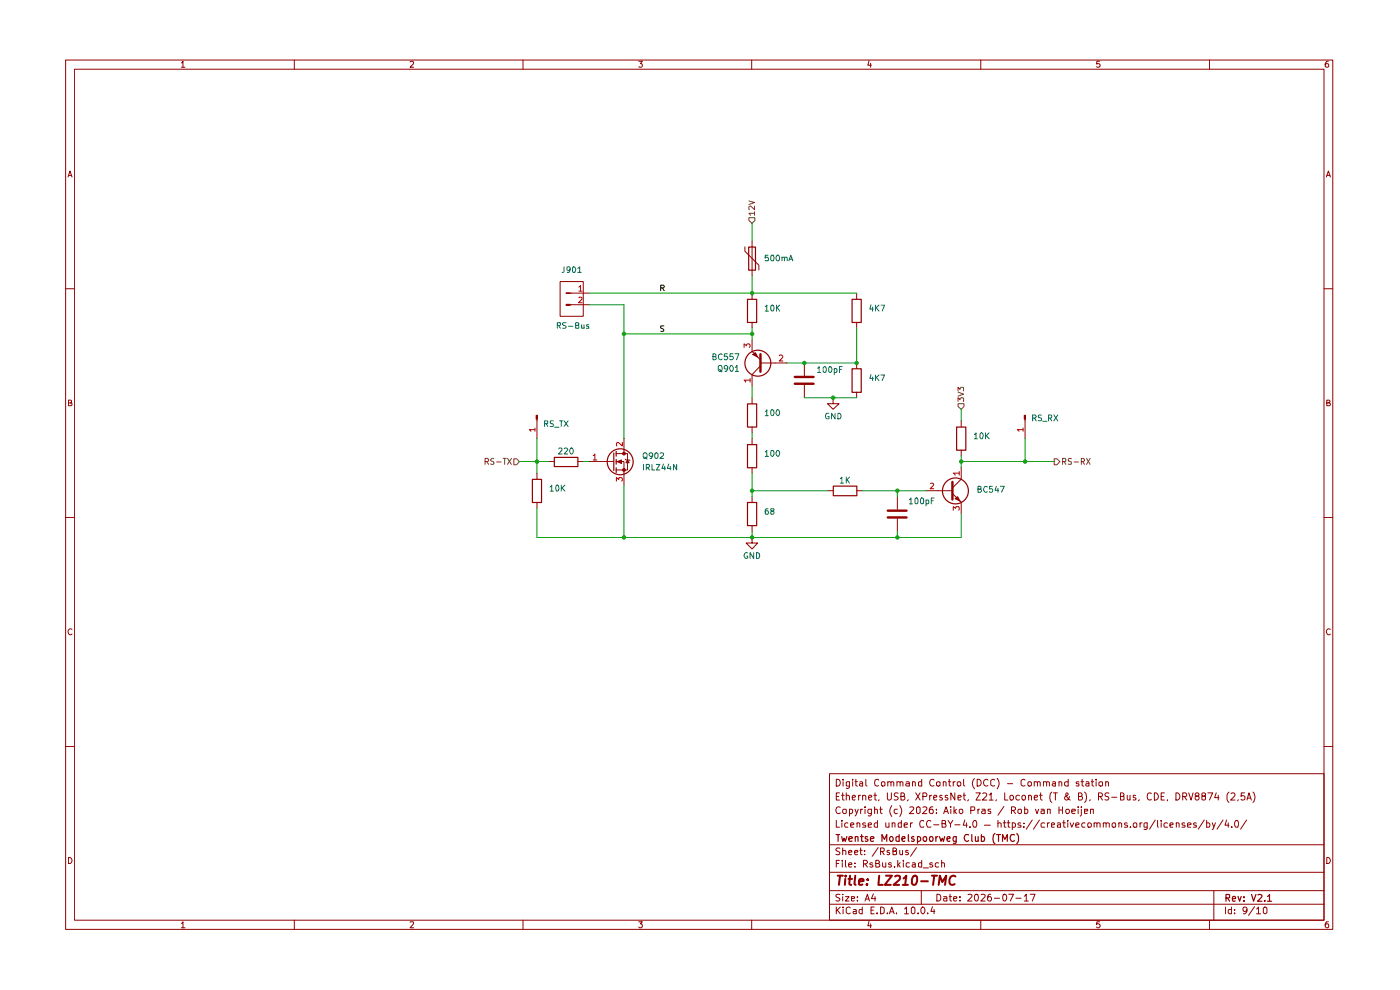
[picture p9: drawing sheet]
(kicad_sch
 (version 20260306)
 (generator "eeschema")
 (generator_version "10.0")
 (paper "A4")
 (title_block
  (title "LZ210-TMC")
  (date "2026-07-17")
  (rev "V2.1")
  (company "Twentse Modelspoorweg Club (TMC)")
  (comment 1 "Licensed under CC-BY-4.0 — https://creativecommons.org/licenses/by/4.0/")
  (comment 2 "Copyright (c) 2026: Aiko Pras / Rob van Hoeijen")
  (comment 3 "Ethernet, USB, XPressNet, Z21, Loconet (T & B), RS-Bus, CDE, DRV8874 (2,5A)")
  (comment 4 "Digital Command Control (DCC) - Command station"))
 (lib_symbols
  (symbol "AP_Library:Conn_01x02_Green_3.81_mc"
   (pin_names
    (offset 1.016) (hide yes)) (exclude_from_sim no) (in_bom yes) (on_board yes)
   (in_pos_files yes)
   (duplicate_pin_numbers_are_jumpers no)
   (property "Reference" "J" (at -4.064 3.556 0) (show_name no) (do_not_autoplace no) (effects (font (size 1.27 1.27))))
   (property "Value" "Conn_01x03_Pin" (at -3.048 -7.366 0) (show_name no) (do_not_autoplace no) (effects (font (size 1.27 1.27))))
   (property "Footprint" "Connector_Phoenix_MC:PhoenixContact_MC_1,5_2-G-3.81_1x02_P3.81mm_Horizontal" (at -4.064 -9.652 0) (show_name no) (do_not_autoplace no) (hide yes) (effects (font (size 1.27 1.27))))
   (property "Datasheet" "" (at -5.08 -2.54 0) (show_name no) (do_not_autoplace no) (hide yes) (effects (font (size 1.27 1.27))))
   (property "Description" "Phoenix, 3.81, Green, Pins: 2" (at -4.572 7.112 0) (show_name no) (do_not_autoplace no) (hide yes) (effects (font (size 1.27 1.27))))
   (symbol "Conn_01x02_Green_3.81_mc_1_1"
    (rectangle (start -6.35 2.54) (end -1.27 -5.08) (stroke (width 0) (type default)) (fill (type none)))
    (rectangle (start -4.2164 0.127) (end -5.08 -0.127) (stroke (width 0.1524) (type default)) (fill (type outline)))
    (rectangle (start -4.2164 -2.413) (end -5.08 -2.667) (stroke (width 0.1524) (type default)) (fill (type outline)))
    (polyline (pts (xy -3.81 0) (xy -4.2164 0)) (stroke (width 0.1524) (type default)) (fill (type none)))
    (polyline (pts (xy -3.81 -2.54) (xy -4.2164 -2.54)) (stroke (width 0.1524) (type default)) (fill (type none)))
    (pin passive line (at 0 0 180) (length 3.81) (name "Pin_1" (effects (font (size 1.27 1.27)))) (number "1" (effects (font (size 1.27 1.27)))))
    (pin passive line (at 0 -2.54 180) (length 3.81) (name "Pin_2" (effects (font (size 1.27 1.27)))) (number "2" (effects (font (size 1.27 1.27))))))
   (embedded_fonts no))
  (symbol "Connector:Conn_01x01_Pin"
   (pin_names
    (offset 1.016) (hide yes)) (exclude_from_sim no) (in_bom yes) (on_board yes)
   (in_pos_files yes)
   (duplicate_pin_numbers_are_jumpers no)
   (property "Reference" "J" (at 0 2.54 0) (show_name no) (do_not_autoplace no) (effects (font (size 1.27 1.27))))
   (property "Value" "Conn_01x01_Pin" (at 0 -2.54 0) (show_name no) (do_not_autoplace no) (effects (font (size 1.27 1.27))))
   (property "Footprint" "" (at 0 0 0) (show_name no) (do_not_autoplace no) (hide yes) (effects (font (size 1.27 1.27))))
   (property "Datasheet" "" (at 0 0 0) (show_name no) (do_not_autoplace no) (hide yes) (effects (font (size 1.27 1.27))))
   (property "Description" "Generic connector, single row, 01x01, script generated" (at 0 0 0) (show_name no) (do_not_autoplace no) (hide yes) (effects (font (size 1.27 1.27))))
   (property "ki_locked" "" (at 0 0 0) (show_name no) (do_not_autoplace no) (effects (font (size 1.27 1.27))))
   (symbol "Conn_01x01_Pin_1_1"
    (rectangle (start 0.8636 0.127) (end 0 -0.127) (stroke (width 0.1524) (type default)) (fill (type outline)))
    (polyline (pts (xy 1.27 0) (xy 0.8636 0)) (stroke (width 0.1524) (type default)) (fill (type none)))
    (pin passive line (at 5.08 0 180) (length 3.81) (name "Pin_1" (effects (font (size 1.27 1.27)))) (number "1" (effects (font (size 1.27 1.27))))))
   (embedded_fonts no))
  (symbol "Device:C"
   (pin_numbers (hide yes))
   (pin_names
    (offset 0.254)) (exclude_from_sim no) (in_bom yes) (on_board yes)
   (in_pos_files yes)
   (duplicate_pin_numbers_are_jumpers no)
   (property "Reference" "C" (at 0.635 2.54 0) (show_name no) (do_not_autoplace no) (effects (font (size 1.27 1.27)) (justify left)))
   (property "Value" "C" (at 0.635 -2.54 0) (show_name no) (do_not_autoplace no) (effects (font (size 1.27 1.27)) (justify left)))
   (property "Footprint" "" (at 0.9652 -3.81 0) (show_name no) (do_not_autoplace no) (hide yes) (effects (font (size 1.27 1.27))))
   (property "Datasheet" "" (at 0 0 0) (show_name no) (do_not_autoplace no) (hide yes) (effects (font (size 1.27 1.27))))
   (property "Description" "Unpolarized capacitor" (at 0 0 0) (show_name no) (do_not_autoplace no) (hide yes) (effects (font (size 1.27 1.27))))
   (symbol "C_0_1"
    (polyline (pts (xy -2.032 0.762) (xy 2.032 0.762)) (stroke (width 0.508) (type default)) (fill (type none)))
    (polyline (pts (xy -2.032 -0.762) (xy 2.032 -0.762)) (stroke (width 0.508) (type default)) (fill (type none))))
   (symbol "C_1_1"
    (pin passive line (at 0 3.81 270) (length 2.794) (name "" (effects (font (size 1.27 1.27)))) (number "1" (effects (font (size 1.27 1.27)))))
    (pin passive line (at 0 -3.81 90) (length 2.794) (name "" (effects (font (size 1.27 1.27)))) (number "2" (effects (font (size 1.27 1.27))))))
   (embedded_fonts no))
  (symbol "Device:Polyfuse"
   (pin_numbers (hide yes))
   (pin_names
    (offset 0)) (exclude_from_sim no) (in_bom yes) (on_board yes)
   (in_pos_files yes)
   (duplicate_pin_numbers_are_jumpers no)
   (property "Reference" "F" (at -2.54 0 90) (show_name no) (do_not_autoplace no) (effects (font (size 1.27 1.27))))
   (property "Value" "Polyfuse" (at 2.54 0 90) (show_name no) (do_not_autoplace no) (effects (font (size 1.27 1.27))))
   (property "Footprint" "" (at 1.27 -5.08 0) (show_name no) (do_not_autoplace no) (hide yes) (effects (font (size 1.27 1.27)) (justify left)))
   (property "Datasheet" "" (at 0 0 0) (show_name no) (do_not_autoplace no) (hide yes) (effects (font (size 1.27 1.27))))
   (property "Description" "Resettable fuse, polymeric positive temperature coefficient" (at 0 0 0) (show_name no) (do_not_autoplace no) (hide yes) (effects (font (size 1.27 1.27))))
   (symbol "Polyfuse_0_1"
    (polyline (pts (xy -1.524 2.54) (xy -1.524 1.524) (xy 1.524 -1.524) (xy 1.524 -2.54)) (stroke (width 0) (type default)) (fill (type none)))
    (rectangle (start -0.762 2.54) (end 0.762 -2.54) (stroke (width 0.254) (type default)) (fill (type none)))
    (polyline (pts (xy 0 2.54) (xy 0 -2.54)) (stroke (width 0) (type default)) (fill (type none))))
   (symbol "Polyfuse_1_1"
    (pin passive line (at 0 3.81 270) (length 1.27) (name "" (effects (font (size 1.27 1.27)))) (number "1" (effects (font (size 1.27 1.27)))))
    (pin passive line (at 0 -3.81 90) (length 1.27) (name "" (effects (font (size 1.27 1.27)))) (number "2" (effects (font (size 1.27 1.27))))))
   (embedded_fonts no))
  (symbol "Device:R"
   (pin_numbers (hide yes))
   (pin_names
    (offset 0)) (exclude_from_sim no) (in_bom yes) (on_board yes)
   (in_pos_files yes)
   (duplicate_pin_numbers_are_jumpers no)
   (property "Reference" "R" (at 2.032 0 90) (show_name no) (do_not_autoplace no) (effects (font (size 1.27 1.27))))
   (property "Value" "R" (at 0 0 90) (show_name no) (do_not_autoplace no) (effects (font (size 1.27 1.27))))
   (property "Footprint" "" (at -1.778 0 90) (show_name no) (do_not_autoplace no) (hide yes) (effects (font (size 1.27 1.27))))
   (property "Datasheet" "" (at 0 0 0) (show_name no) (do_not_autoplace no) (hide yes) (effects (font (size 1.27 1.27))))
   (property "Description" "Resistor" (at 0 0 0) (show_name no) (do_not_autoplace no) (hide yes) (effects (font (size 1.27 1.27))))
   (symbol "R_0_1"
    (rectangle (start -1.016 -2.54) (end 1.016 2.54) (stroke (width 0.254) (type default)) (fill (type none))))
   (symbol "R_1_1"
    (pin passive line (at 0 3.81 270) (length 1.27) (name "" (effects (font (size 1.27 1.27)))) (number "1" (effects (font (size 1.27 1.27)))))
    (pin passive line (at 0 -3.81 90) (length 1.27) (name "" (effects (font (size 1.27 1.27)))) (number "2" (effects (font (size 1.27 1.27))))))
   (embedded_fonts no))
  (symbol "Transistor_BJT:BC547"
   (pin_names
    (offset 0) (hide yes)) (exclude_from_sim no) (in_bom yes) (on_board yes)
   (in_pos_files yes)
   (duplicate_pin_numbers_are_jumpers no)
   (property "Reference" "Q" (at 5.08 1.905 0) (show_name no) (do_not_autoplace no) (effects (font (size 1.27 1.27)) (justify left)))
   (property "Value" "BC547" (at 5.08 0 0) (show_name no) (do_not_autoplace no) (effects (font (size 1.27 1.27)) (justify left)))
   (property "Footprint" "AP_Library:TO-92_BC5xx_HandSolder" (at 5.08 -1.905 0) (show_name no) (do_not_autoplace no) (hide yes) (effects (font (size 1.27 1.27)
    (italic yes)) (justify left)))
   (property "Datasheet" "https://www.onsemi.com/pub/Collateral/BC550-D.pdf" (at 0 0 0) (show_name no) (do_not_autoplace no) (hide yes) (effects (font (size 1.27 1.27)) (justify left)))
   (property "Description" "0.1A Ic, 45V Vce, Small Signal NPN Transistor, TO-92" (at 0 0 0) (show_name no) (do_not_autoplace no) (hide yes) (effects (font (size 1.27 1.27))))
   (property "Sim.Device" "NPN" (at 0 0 0) (show_name no) (do_not_autoplace no) (hide yes) (effects (font (size 1.27 1.27))))
   (property "Sim.Pins" "1=C 2=B 3=E" (at 0 0 0) (show_name no) (do_not_autoplace no) (hide yes) (effects (font (size 1.27 1.27))))
   (symbol "BC547_0_1"
    (polyline (pts (xy -2.54 0) (xy 0.635 0)) (stroke (width 0) (type default)) (fill (type none)))
    (polyline (pts (xy 0.635 1.905) (xy 0.635 -1.905)) (stroke (width 0.508) (type default)) (fill (type none)))
    (circle (center 1.27 0) (radius 2.8194) (stroke (width 0.254) (type default)) (fill (type none))))
   (symbol "BC547_1_1"
    (polyline (pts (xy 0.635 0.635) (xy 2.54 2.54)) (stroke (width 0) (type default)) (fill (type none)))
    (polyline (pts (xy 0.635 -0.635) (xy 2.54 -2.54)) (stroke (width 0) (type default)) (fill (type none)))
    (polyline (pts (xy 1.27 -1.778) (xy 1.778 -1.27) (xy 2.286 -2.286) (xy 1.27 -1.778)) (stroke (width 0) (type default)) (fill (type outline)))
    (pin passive line (at 2.54 5.08 270) (length 2.54) (name "C" (effects (font (size 1.27 1.27)))) (number "1" (effects (font (size 1.27 1.27)))))
    (pin input line (at -5.08 0 0) (length 2.54) (name "B" (effects (font (size 1.27 1.27)))) (number "2" (effects (font (size 1.27 1.27)))))
    (pin passive line (at 2.54 -5.08 90) (length 2.54) (name "E" (effects (font (size 1.27 1.27)))) (number "3" (effects (font (size 1.27 1.27))))))
   (embedded_fonts no))
  (symbol "Transistor_BJT:BC557"
   (pin_names
    (offset 0) (hide yes)) (exclude_from_sim no) (in_bom yes) (on_board yes)
   (in_pos_files yes)
   (duplicate_pin_numbers_are_jumpers no)
   (property "Reference" "Q" (at 5.08 1.905 0) (show_name no) (do_not_autoplace no) (effects (font (size 1.27 1.27)) (justify left)))
   (property "Value" "BC557" (at 5.08 0 0) (show_name no) (do_not_autoplace no) (effects (font (size 1.27 1.27)) (justify left)))
   (property "Footprint" "AP_Library:TO-92_BC5xx_HandSolder" (at 5.08 -1.905 0) (show_name no) (do_not_autoplace no) (hide yes) (effects (font (size 1.27 1.27)
    (italic yes)) (justify left)))
   (property "Datasheet" "https://www.onsemi.com/pub/Collateral/BC556BTA-D.pdf" (at 0 0 0) (show_name no) (do_not_autoplace no) (hide yes) (effects (font (size 1.27 1.27)) (justify left)))
   (property "Description" "0.1A Ic, 45V Vce, PNP Small Signal Transistor, TO-92" (at 0 0 0) (show_name no) (do_not_autoplace no) (hide yes) (effects (font (size 1.27 1.27))))
   (property "Sim.Device" "PNP" (at 0 0 0) (show_name no) (do_not_autoplace no) (hide yes) (effects (font (size 1.27 1.27))))
   (property "Sim.Pins" "1=C 2=B 3=E" (at 0 0 0) (show_name no) (do_not_autoplace no) (hide yes) (effects (font (size 1.27 1.27))))
   (symbol "BC557_0_1"
    (polyline (pts (xy -2.54 0) (xy 0.635 0)) (stroke (width 0) (type default)) (fill (type none)))
    (polyline (pts (xy 0.635 1.905) (xy 0.635 -1.905)) (stroke (width 0.508) (type default)) (fill (type none)))
    (polyline (pts (xy 0.635 0.635) (xy 2.54 2.54)) (stroke (width 0) (type default)) (fill (type none)))
    (polyline (pts (xy 0.635 -0.635) (xy 2.54 -2.54)) (stroke (width 0) (type default)) (fill (type none)))
    (circle (center 1.27 0) (radius 2.8194) (stroke (width 0.254) (type default)) (fill (type none)))
    (polyline (pts (xy 2.286 -1.778) (xy 1.778 -2.286) (xy 1.27 -1.27) (xy 2.286 -1.778)) (stroke (width 0) (type default)) (fill (type outline))))
   (symbol "BC557_1_1"
    (pin passive line (at 2.54 5.08 270) (length 2.54) (name "C" (effects (font (size 1.27 1.27)))) (number "1" (effects (font (size 1.27 1.27)))))
    (pin input line (at -5.08 0 0) (length 2.54) (name "B" (effects (font (size 1.27 1.27)))) (number "2" (effects (font (size 1.27 1.27)))))
    (pin passive line (at 2.54 -5.08 90) (length 2.54) (name "E" (effects (font (size 1.27 1.27)))) (number "3" (effects (font (size 1.27 1.27))))))
   (embedded_fonts no))
  (symbol "Transistor_FET:IRLZ44N"
   (pin_names (hide yes)) (exclude_from_sim no) (in_bom yes) (on_board yes)
   (in_pos_files yes)
   (duplicate_pin_numbers_are_jumpers no)
   (property "Reference" "Q" (at 5.08 1.905 0) (show_name no) (do_not_autoplace no) (effects (font (size 1.27 1.27)) (justify left)))
   (property "Value" "IRLZ44N" (at 5.08 0 0) (show_name no) (do_not_autoplace no) (effects (font (size 1.27 1.27)) (justify left)))
   (property "Footprint" "Package_TO_SOT_THT:TO-220-3_Vertical" (at 5.08 -1.905 0) (show_name no) (do_not_autoplace no) (hide yes) (effects (font (size 1.27 1.27)
    (italic yes)) (justify left)))
   (property "Datasheet" "http://www.irf.com/product-info/datasheets/data/irlz44n.pdf" (at 5.08 -3.81 0) (show_name no) (do_not_autoplace no) (hide yes) (effects (font (size 1.27 1.27)) (justify left)))
   (property "Description" "47A Id, 55V Vds, 22mOhm Rds Single N-Channel HEXFET Power MOSFET, TO-220AB" (at 0 0 0) (show_name no) (do_not_autoplace no) (hide yes) (effects (font (size 1.27 1.27))))
   (symbol "IRLZ44N_0_1"
    (polyline (pts (xy 0.254 1.905) (xy 0.254 -1.905)) (stroke (width 0.254) (type default)) (fill (type none)))
    (polyline (pts (xy 0.254 0) (xy -2.54 0)) (stroke (width 0) (type default)) (fill (type none)))
    (polyline (pts (xy 0.762 2.286) (xy 0.762 1.27)) (stroke (width 0.254) (type default)) (fill (type none)))
    (polyline (pts (xy 0.762 0.508) (xy 0.762 -0.508)) (stroke (width 0.254) (type default)) (fill (type none)))
    (polyline (pts (xy 0.762 -1.27) (xy 0.762 -2.286)) (stroke (width 0.254) (type default)) (fill (type none)))
    (polyline (pts (xy 0.762 -1.778) (xy 3.302 -1.778) (xy 3.302 1.778) (xy 0.762 1.778)) (stroke (width 0) (type default)) (fill (type none)))
    (polyline (pts (xy 1.016 0) (xy 2.032 0.381) (xy 2.032 -0.381) (xy 1.016 0)) (stroke (width 0) (type default)) (fill (type outline)))
    (circle (center 1.651 0) (radius 2.794) (stroke (width 0.254) (type default)) (fill (type none)))
    (polyline (pts (xy 2.54 2.54) (xy 2.54 1.778)) (stroke (width 0) (type default)) (fill (type none)))
    (circle (center 2.54 1.778) (radius 0.254) (stroke (width 0) (type default)) (fill (type outline)))
    (circle (center 2.54 -1.778) (radius 0.254) (stroke (width 0) (type default)) (fill (type outline)))
    (polyline (pts (xy 2.54 -2.54) (xy 2.54 0) (xy 0.762 0)) (stroke (width 0) (type default)) (fill (type none)))
    (polyline (pts (xy 2.794 0.508) (xy 2.921 0.381) (xy 3.683 0.381) (xy 3.81 0.254)) (stroke (width 0) (type default)) (fill (type none)))
    (polyline (pts (xy 3.302 0.381) (xy 2.921 -0.254) (xy 3.683 -0.254) (xy 3.302 0.381)) (stroke (width 0) (type default)) (fill (type none))))
   (symbol "IRLZ44N_1_1"
    (pin input line (at -5.08 0 0) (length 2.54) (name "G" (effects (font (size 1.27 1.27)))) (number "1" (effects (font (size 1.27 1.27)))))
    (pin passive line (at 2.54 5.08 270) (length 2.54) (name "D" (effects (font (size 1.27 1.27)))) (number "2" (effects (font (size 1.27 1.27)))))
    (pin passive line (at 2.54 -5.08 90) (length 2.54) (name "S" (effects (font (size 1.27 1.27)))) (number "3" (effects (font (size 1.27 1.27))))))
   (embedded_fonts no))
  (symbol "power:GND"
   (power global)
   (pin_numbers (hide yes))
   (pin_names
    (offset 0) (hide yes)) (exclude_from_sim no) (in_bom yes) (on_board yes)
   (in_pos_files yes)
   (duplicate_pin_numbers_are_jumpers no)
   (property "Reference" "#PWR" (at 0 -6.35 0) (show_name no) (do_not_autoplace no) (hide yes) (effects (font (size 1.27 1.27))))
   (property "Value" "GND" (at 0 -3.81 0) (show_name no) (do_not_autoplace no) (effects (font (size 1.27 1.27))))
   (property "Footprint" "" (at 0 0 0) (show_name no) (do_not_autoplace no) (hide yes) (effects (font (size 1.27 1.27))))
   (property "Datasheet" "" (at 0 0 0) (show_name no) (do_not_autoplace no) (hide yes) (effects (font (size 1.27 1.27))))
   (property "Description" "Power symbol creates a global label with name \"GND\" , ground" (at 0 0 0) (show_name no) (do_not_autoplace no) (hide yes) (effects (font (size 1.27 1.27))))
   (symbol "GND_0_1"
    (polyline (pts (xy 0 0) (xy 0 -1.27) (xy 1.27 -1.27) (xy 0 -2.54) (xy -1.27 -1.27) (xy 0 -1.27)) (stroke (width 0) (type default)) (fill (type none))))
   (symbol "GND_1_1"
    (pin power_in line (at 0 0 270) (length 0) (name "" (effects (font (size 1.27 1.27)))) (number "1" (effects (font (size 1.27 1.27))))))
   (embedded_fonts no)))
 (junction
  (at 160.02 104.14)
  (diameter 0)
  (color 0 0 0 0))
 (junction
  (at 219.71 97.79)
  (diameter 0)
  (color 0 0 0 0))
 (junction
  (at 182.88 76.2)
  (diameter 0)
  (color 0 0 0 0))
 (junction
  (at 171.45 76.2)
  (diameter 0)
  (color 0 0 0 0))
 (junction
  (at 160.02 69.85)
  (diameter 0)
  (color 0 0 0 0))
 (junction
  (at 177.8 83.82)
  (diameter 0)
  (color 0 0 0 0))
 (junction
  (at 191.77 104.14)
  (diameter 0)
  (color 0 0 0 0))
 (junction
  (at 191.77 114.3)
  (diameter 0)
  (color 0 0 0 0))
 (junction
  (at 113.03 97.79)
  (diameter 0)
  (color 0 0 0 0))
 (junction
  (at 205.74 97.79)
  (diameter 0)
  (color 0 0 0 0))
 (junction
  (at 160.02 60.96)
  (diameter 0)
  (color 0 0 0 0))
 (junction
  (at 160.02 114.3)
  (diameter 0)
  (color 0 0 0 0))
 (junction
  (at 132.08 114.3)
  (diameter 0)
  (color 0 0 0 0))
 (junction
  (at 132.08 69.85)
  (diameter 0)
  (color 0 0 0 0))
 (wire
  (pts (xy 113.03 114.3) (xy 132.08 114.3))
  (stroke (width 0) (type default)))
 (wire
  (pts (xy 205.74 96.52) (xy 205.74 97.79))
  (stroke (width 0) (type default)))
 (wire
  (pts (xy 160.02 60.96) (xy 182.88 60.96))
  (stroke (width 0) (type default)))
 (wire
  (pts (xy 205.74 97.79) (xy 219.71 97.79))
  (stroke (width 0) (type default)))
 (wire
  (pts (xy 132.08 102.87) (xy 132.08 114.3))
  (stroke (width 0) (type default)))
 (wire
  (pts (xy 124.46 63.5) (xy 132.08 63.5))
  (stroke (width 0) (type default)))
 (wire
  (pts (xy 132.08 92.71) (xy 132.08 69.85))
  (stroke (width 0) (type default)))
 (wire
  (pts (xy 160.02 91.44) (xy 160.02 92.71))
  (stroke (width 0) (type default)))
 (wire
  (pts (xy 177.8 83.82) (xy 182.88 83.82))
  (stroke (width 0) (type default)))
 (wire
  (pts (xy 160.02 104.14) (xy 176.53 104.14))
  (stroke (width 0) (type default)))
 (wire
  (pts (xy 160.02 69.85) (xy 160.02 71.12))
  (stroke (width 0) (type default)))
 (wire
  (pts (xy 124.46 60.96) (xy 160.02 60.96))
  (stroke (width 0) (type default)))
 (wire
  (pts (xy 191.77 104.14) (xy 198.12 104.14))
  (stroke (width 0) (type default)))
 (wire
  (pts (xy 167.64 76.2) (xy 171.45 76.2))
  (stroke (width 0) (type default)))
 (wire
  (pts (xy 109.22 97.79) (xy 113.03 97.79))
  (stroke (width 0) (type default)))
 (wire
  (pts (xy 160.02 114.3) (xy 191.77 114.3))
  (stroke (width 0) (type default)))
 (wire
  (pts (xy 113.03 107.95) (xy 113.03 114.3))
  (stroke (width 0) (type default)))
 (wire
  (pts (xy 115.57 97.79) (xy 113.03 97.79))
  (stroke (width 0) (type default)))
 (wire
  (pts (xy 171.45 76.2) (xy 182.88 76.2))
  (stroke (width 0) (type default)))
 (wire
  (pts (xy 191.77 114.3) (xy 191.77 113.03))
  (stroke (width 0) (type default)))
 (wire
  (pts (xy 160.02 114.3) (xy 132.08 114.3))
  (stroke (width 0) (type default)))
 (wire
  (pts (xy 160.02 113.03) (xy 160.02 114.3))
  (stroke (width 0) (type default)))
 (wire
  (pts (xy 160.02 105.41) (xy 160.02 104.14))
  (stroke (width 0) (type default)))
 (wire
  (pts (xy 113.03 97.79) (xy 113.03 100.33))
  (stroke (width 0) (type default)))
 (wire
  (pts (xy 113.03 92.71) (xy 113.03 97.79))
  (stroke (width 0) (type default)))
 (wire
  (pts (xy 132.08 69.85) (xy 160.02 69.85))
  (stroke (width 0) (type default)))
 (wire
  (pts (xy 191.77 104.14) (xy 191.77 105.41))
  (stroke (width 0) (type default)))
 (wire
  (pts (xy 182.88 68.58) (xy 182.88 76.2))
  (stroke (width 0) (type default)))
 (wire
  (pts (xy 219.71 97.79) (xy 226.06 97.79))
  (stroke (width 0) (type default)))
 (wire
  (pts (xy 205.74 86.36) (xy 205.74 88.9))
  (stroke (width 0) (type default)))
 (wire
  (pts (xy 205.74 97.79) (xy 205.74 99.06))
  (stroke (width 0) (type default)))
 (wire
  (pts (xy 160.02 68.58) (xy 160.02 69.85))
  (stroke (width 0) (type default)))
 (wire
  (pts (xy 123.19 97.79) (xy 124.46 97.79))
  (stroke (width 0) (type default)))
 (wire
  (pts (xy 191.77 114.3) (xy 205.74 114.3))
  (stroke (width 0) (type default)))
 (wire
  (pts (xy 171.45 83.82) (xy 177.8 83.82))
  (stroke (width 0) (type default)))
 (wire
  (pts (xy 160.02 45.72) (xy 160.02 49.53))
  (stroke (width 0) (type default)))
 (wire
  (pts (xy 205.74 109.22) (xy 205.74 114.3))
  (stroke (width 0) (type default)))
 (wire
  (pts (xy 160.02 57.15) (xy 160.02 60.96))
  (stroke (width 0) (type default)))
 (wire
  (pts (xy 160.02 100.33) (xy 160.02 104.14))
  (stroke (width 0) (type default)))
 (wire
  (pts (xy 184.15 104.14) (xy 191.77 104.14))
  (stroke (width 0) (type default)))
 (wire
  (pts (xy 132.08 69.85) (xy 132.08 63.5))
  (stroke (width 0) (type default)))
 (wire
  (pts (xy 160.02 81.28) (xy 160.02 83.82))
  (stroke (width 0) (type default)))
 (wire
  (pts (xy 219.71 92.71) (xy 219.71 97.79))
  (stroke (width 0) (type default)))
 (label "S"
  (at 139.7 69.85 0)
  (effects (font (size 1.27 1.27)) (justify left bottom)))
 (label "R"
  (at 139.7 60.96 0)
  (effects (font (size 1.27 1.27)) (justify left bottom)))
 (hierarchical_label "RS-TX"
  (shape input)
  (at 109.22 97.79 180)
  (effects (font (size 1.27 1.27)) (justify right)))
 (hierarchical_label "3V3"
  (shape input)
  (at 205.74 86.36 90)
  (effects (font (size 1.27 1.27)) (justify left)))
 (hierarchical_label "12V"
  (shape input)
  (at 160.02 45.72 90)
  (effects (font (size 1.27 1.27)) (justify left)))
 (hierarchical_label "RS-RX"
  (shape output)
  (at 226.06 97.79 0)
  (effects (font (size 1.27 1.27)) (justify left)))
 (symbol
  (lib_id "Device:R")
  (at 182.88 64.77 0)
  (unit 1)
  (body_style 1)
  (exclude_from_sim no)
  (in_bom yes)
  (on_board yes)
  (in_pos_files yes)
  (dnp no)
  (property "Reference" "R902" (at 185.42 63.4999 0) (hide yes) (show_name no) (do_not_autoplace no) (effects (font (size 1.27 1.27)) (justify left)))
  (property "Value" "4K7" (at 185.42 64.262 0) (show_name no) (do_not_autoplace no) (effects (font (size 1.27 1.27)) (justify left)))
  (property "Footprint" "AP_Library:R-0207-10" (at 181.102 64.77 90) (hide yes) (show_name no) (do_not_autoplace no) (effects (font (size 1.27 1.27))))
  (property "Datasheet" "" (at 182.88 64.77 0) (hide yes) (show_name no) (do_not_autoplace no) (effects (font (size 1.27 1.27))))
  (property "Description" "Resistor" (at 182.88 64.77 0) (hide yes) (show_name no) (do_not_autoplace no) (effects (font (size 1.27 1.27))))
  (pin "2")
  (pin "1"))
 (symbol
  (lib_id "Device:C")
  (at 191.77 109.22 0)
  (unit 1)
  (body_style 1)
  (exclude_from_sim no)
  (in_bom yes)
  (on_board yes)
  (in_pos_files yes)
  (dnp no)
  (property "Reference" "C902" (at 194.818 106.934 0) (hide yes) (show_name no) (do_not_autoplace no) (effects (font (size 1.27 1.27)) (justify left)))
  (property "Value" "100pF" (at 194.056 106.426 0) (show_name no) (do_not_autoplace no) (effects (font (size 1.27 1.27)) (justify left)))
  (property "Footprint" "Capacitor_THT:C_Disc_D8.0mm_W2.5mm_P5.00mm" (at 192.7352 113.03 0) (hide yes) (show_name no) (do_not_autoplace no) (effects (font (size 1.27 1.27))))
  (property "Datasheet" "" (at 191.77 109.22 0) (hide yes) (show_name no) (do_not_autoplace no) (effects (font (size 1.27 1.27))))
  (property "Description" "Unpolarized capacitor" (at 191.77 109.22 0) (hide yes) (show_name no) (do_not_autoplace no) (effects (font (size 1.27 1.27))))
  (pin "2")
  (pin "1"))
 (symbol
  (lib_id "Transistor_BJT:BC547")
  (at 203.2 104.14 0)
  (unit 1)
  (body_style 1)
  (exclude_from_sim no)
  (in_bom yes)
  (on_board yes)
  (in_pos_files yes)
  (dnp no)
  (property "Reference" "Q903" (at 208.28 102.8699 0) (hide yes) (show_name no) (do_not_autoplace no) (effects (font (size 1.27 1.27)) (justify left)))
  (property "Value" "BC547" (at 209.042 103.886 0) (show_name no) (do_not_autoplace no) (effects (font (size 1.27 1.27)) (justify left)))
  (property "Footprint" "AP_Library:TO-92_BC5xx_HandSolder" (at 208.28 106.045 0) (hide yes) (show_name no) (do_not_autoplace no) (effects (font (size 1.27 1.27)
    (italic yes)) (justify left)))
  (property "Datasheet" "https://www.onsemi.com/pub/Collateral/BC550-D.pdf" (at 203.2 104.14 0) (hide yes) (show_name no) (do_not_autoplace no) (effects (font (size 1.27 1.27)) (justify left)))
  (property "Description" "0.1A Ic, 45V Vce, Small Signal NPN Transistor, TO-92" (at 203.2 104.14 0) (hide yes) (show_name no) (do_not_autoplace no) (effects (font (size 1.27 1.27))))
  (property "Sim.Device" "NPN" (at 203.2 104.14 0) (hide yes) (show_name no) (do_not_autoplace no) (effects (font (size 1.27 1.27))))
  (property "Sim.Pins" "1=C 2=B 3=E" (at 203.2 104.14 0) (hide yes) (show_name no) (do_not_autoplace no) (effects (font (size 1.27 1.27))))
  (pin "1")
  (pin "3")
  (pin "2"))
 (symbol
  (lib_id "Device:R")
  (at 160.02 96.52 0)
  (unit 1)
  (body_style 1)
  (exclude_from_sim no)
  (in_bom yes)
  (on_board yes)
  (in_pos_files yes)
  (dnp no)
  (property "Reference" "R906" (at 162.56 95.2499 0) (hide yes) (show_name no) (do_not_autoplace no) (effects (font (size 1.27 1.27)) (justify left)))
  (property "Value" "100" (at 162.56 96.012 0) (show_name no) (do_not_autoplace no) (effects (font (size 1.27 1.27)) (justify left)))
  (property "Footprint" "AP_Library:R-0207-10" (at 158.242 96.52 90) (hide yes) (show_name no) (do_not_autoplace no) (effects (font (size 1.27 1.27))))
  (property "Datasheet" "" (at 160.02 96.52 0) (hide yes) (show_name no) (do_not_autoplace no) (effects (font (size 1.27 1.27))))
  (property "Description" "Resistor" (at 160.02 96.52 0) (hide yes) (show_name no) (do_not_autoplace no) (effects (font (size 1.27 1.27))))
  (pin "2")
  (pin "1"))
 (symbol
  (lib_id "Device:R")
  (at 113.03 104.14 0)
  (unit 1)
  (body_style 1)
  (exclude_from_sim no)
  (in_bom yes)
  (on_board yes)
  (in_pos_files yes)
  (dnp no)
  (property "Reference" "R908" (at 115.57 102.8699 0) (hide yes) (show_name no) (do_not_autoplace no) (effects (font (size 1.27 1.27)) (justify left)))
  (property "Value" "10K" (at 115.57 103.632 0) (show_name no) (do_not_autoplace no) (effects (font (size 1.27 1.27)) (justify left)))
  (property "Footprint" "AP_Library:R-0207-10" (at 111.252 104.14 90) (hide yes) (show_name no) (do_not_autoplace no) (effects (font (size 1.27 1.27))))
  (property "Datasheet" "" (at 113.03 104.14 0) (hide yes) (show_name no) (do_not_autoplace no) (effects (font (size 1.27 1.27))))
  (property "Description" "Resistor" (at 113.03 104.14 0) (hide yes) (show_name no) (do_not_autoplace no) (effects (font (size 1.27 1.27))))
  (pin "2")
  (pin "1"))
 (symbol
  (lib_id "Device:R")
  (at 160.02 109.22 0)
  (unit 1)
  (body_style 1)
  (exclude_from_sim no)
  (in_bom yes)
  (on_board yes)
  (in_pos_files yes)
  (dnp no)
  (property "Reference" "R910" (at 162.56 107.9499 0) (hide yes) (show_name no) (do_not_autoplace no) (effects (font (size 1.27 1.27)) (justify left)))
  (property "Value" "68" (at 162.56 108.712 0) (show_name no) (do_not_autoplace no) (effects (font (size 1.27 1.27)) (justify left)))
  (property "Footprint" "AP_Library:R-0207-10" (at 158.242 109.22 90) (hide yes) (show_name no) (do_not_autoplace no) (effects (font (size 1.27 1.27))))
  (property "Datasheet" "" (at 160.02 109.22 0) (hide yes) (show_name no) (do_not_autoplace no) (effects (font (size 1.27 1.27))))
  (property "Description" "Resistor" (at 160.02 109.22 0) (hide yes) (show_name no) (do_not_autoplace no) (effects (font (size 1.27 1.27))))
  (pin "2")
  (pin "1"))
 (symbol
  (lib_id "power:GND")
  (at 177.8 83.82 0)
  (unit 1)
  (body_style 1)
  (exclude_from_sim no)
  (in_bom yes)
  (on_board yes)
  (in_pos_files yes)
  (dnp no)
  (property "Reference" "#PWR0901" (at 177.8 90.17 0) (hide yes) (show_name no) (do_not_autoplace no) (effects (font (size 1.27 1.27))))
  (property "Value" "GND" (at 177.8 87.884 0) (show_name no) (do_not_autoplace no) (effects (font (size 1.27 1.27))))
  (property "Footprint" "" (at 177.8 83.82 0) (hide yes) (show_name no) (do_not_autoplace no) (effects (font (size 1.27 1.27))))
  (property "Datasheet" "" (at 177.8 83.82 0) (hide yes) (show_name no) (do_not_autoplace no) (effects (font (size 1.27 1.27))))
  (property "Description" "Power symbol creates a global label with name \"GND\" , ground" (at 177.8 83.82 0) (hide yes) (show_name no) (do_not_autoplace no) (effects (font (size 1.27 1.27))))
  (pin "1"))
 (symbol
  (lib_id "Device:C")
  (at 171.45 80.01 0)
  (unit 1)
  (body_style 1)
  (exclude_from_sim no)
  (in_bom yes)
  (on_board yes)
  (in_pos_files yes)
  (dnp no)
  (property "Reference" "C901" (at 174.498 77.724 0) (hide yes) (show_name no) (do_not_autoplace no) (effects (font (size 1.27 1.27)) (justify left)))
  (property "Value" "100pF" (at 173.99 77.724 0) (show_name no) (do_not_autoplace no) (effects (font (size 1.27 1.27)) (justify left)))
  (property "Footprint" "Capacitor_THT:C_Disc_D8.0mm_W2.5mm_P5.00mm" (at 172.4152 83.82 0) (hide yes) (show_name no) (do_not_autoplace no) (effects (font (size 1.27 1.27))))
  (property "Datasheet" "" (at 171.45 80.01 0) (hide yes) (show_name no) (do_not_autoplace no) (effects (font (size 1.27 1.27))))
  (property "Description" "Unpolarized capacitor" (at 171.45 80.01 0) (hide yes) (show_name no) (do_not_autoplace no) (effects (font (size 1.27 1.27))))
  (pin "2")
  (pin "1"))
 (symbol
  (lib_id "Device:R")
  (at 180.34 104.14 90)
  (unit 1)
  (body_style 1)
  (exclude_from_sim no)
  (in_bom yes)
  (on_board yes)
  (in_pos_files yes)
  (dnp no)
  (property "Reference" "R909" (at 180.086 101.6 90) (hide yes) (show_name no) (do_not_autoplace no) (effects (font (size 1.27 1.27))))
  (property "Value" "1K" (at 180.34 101.854 90) (show_name no) (do_not_autoplace no) (effects (font (size 1.27 1.27))))
  (property "Footprint" "AP_Library:R-0207-10" (at 180.34 105.918 90) (hide yes) (show_name no) (do_not_autoplace no) (effects (font (size 1.27 1.27))))
  (property "Datasheet" "" (at 180.34 104.14 0) (hide yes) (show_name no) (do_not_autoplace no) (effects (font (size 1.27 1.27))))
  (property "Description" "Resistor" (at 180.34 104.14 0) (hide yes) (show_name no) (do_not_autoplace no) (effects (font (size 1.27 1.27))))
  (pin "2")
  (pin "1"))
 (symbol
  (lib_id "Device:Polyfuse")
  (at 160.02 53.34 0)
  (unit 1)
  (body_style 1)
  (exclude_from_sim no)
  (in_bom yes)
  (on_board yes)
  (in_pos_files yes)
  (dnp no)
  (fields_autoplaced yes)
  (property "Reference" "F901" (at 166.37 53.34 90) (hide yes) (show_name no) (do_not_autoplace no) (effects (font (size 1.27 1.27))))
  (property "Value" "500mA" (at 162.56 53.3399 0) (show_name no) (do_not_autoplace no) (effects (font (size 1.27 1.27)) (justify left)))
  (property "Footprint" "Fuse:Fuse_Bourns_MF-RHT050" (at 161.29 58.42 0) (hide yes) (show_name no) (do_not_autoplace no) (effects (font (size 1.27 1.27)) (justify left)))
  (property "Datasheet" "" (at 160.02 53.34 0) (hide yes) (show_name no) (do_not_autoplace no) (effects (font (size 1.27 1.27))))
  (property "Description" "Resettable fuse, polymeric positive temperature coefficient" (at 160.02 53.34 0) (hide yes) (show_name no) (do_not_autoplace no) (effects (font (size 1.27 1.27))))
  (pin "2")
  (pin "1"))
 (symbol
  (lib_id "Device:R")
  (at 160.02 87.63 0)
  (unit 1)
  (body_style 1)
  (exclude_from_sim no)
  (in_bom yes)
  (on_board yes)
  (in_pos_files yes)
  (dnp no)
  (property "Reference" "R904" (at 162.56 86.3599 0) (hide yes) (show_name no) (do_not_autoplace no) (effects (font (size 1.27 1.27)) (justify left)))
  (property "Value" "100" (at 162.56 87.122 0) (show_name no) (do_not_autoplace no) (effects (font (size 1.27 1.27)) (justify left)))
  (property "Footprint" "AP_Library:R-0207-10" (at 158.242 87.63 90) (hide yes) (show_name no) (do_not_autoplace no) (effects (font (size 1.27 1.27))))
  (property "Datasheet" "" (at 160.02 87.63 0) (hide yes) (show_name no) (do_not_autoplace no) (effects (font (size 1.27 1.27))))
  (property "Description" "Resistor" (at 160.02 87.63 0) (hide yes) (show_name no) (do_not_autoplace no) (effects (font (size 1.27 1.27))))
  (pin "2")
  (pin "1"))
 (symbol
  (lib_id "Device:R")
  (at 119.38 97.79 90)
  (unit 1)
  (body_style 1)
  (exclude_from_sim no)
  (in_bom yes)
  (on_board yes)
  (in_pos_files yes)
  (dnp no)
  (property "Reference" "R907" (at 119.126 95.25 90) (hide yes) (show_name no) (do_not_autoplace no) (effects (font (size 1.27 1.27))))
  (property "Value" "220" (at 119.38 95.504 90) (show_name no) (do_not_autoplace no) (effects (font (size 1.27 1.27))))
  (property "Footprint" "AP_Library:R-0207-10" (at 119.38 99.568 90) (hide yes) (show_name no) (do_not_autoplace no) (effects (font (size 1.27 1.27))))
  (property "Datasheet" "" (at 119.38 97.79 0) (hide yes) (show_name no) (do_not_autoplace no) (effects (font (size 1.27 1.27))))
  (property "Description" "Resistor" (at 119.38 97.79 0) (hide yes) (show_name no) (do_not_autoplace no) (effects (font (size 1.27 1.27))))
  (pin "2")
  (pin "1"))
 (symbol
  (lib_id "power:GND")
  (at 160.02 114.3 0)
  (unit 1)
  (body_style 1)
  (exclude_from_sim no)
  (in_bom yes)
  (on_board yes)
  (in_pos_files yes)
  (dnp no)
  (property "Reference" "#PWR0902" (at 160.02 120.65 0) (hide yes) (show_name no) (do_not_autoplace no) (effects (font (size 1.27 1.27))))
  (property "Value" "GND" (at 160.02 118.364 0) (show_name no) (do_not_autoplace no) (effects (font (size 1.27 1.27))))
  (property "Footprint" "" (at 160.02 114.3 0) (hide yes) (show_name no) (do_not_autoplace no) (effects (font (size 1.27 1.27))))
  (property "Datasheet" "" (at 160.02 114.3 0) (hide yes) (show_name no) (do_not_autoplace no) (effects (font (size 1.27 1.27))))
  (property "Description" "Power symbol creates a global label with name \"GND\" , ground" (at 160.02 114.3 0) (hide yes) (show_name no) (do_not_autoplace no) (effects (font (size 1.27 1.27))))
  (pin "1"))
 (symbol
  (lib_id "Connector:Conn_01x01_Pin")
  (at 113.03 87.63 270)
  (unit 1)
  (body_style 1)
  (exclude_from_sim no)
  (in_bom yes)
  (on_board yes)
  (in_pos_files yes)
  (dnp no)
  (fields_autoplaced yes)
  (property "Reference" "J902" (at 114.3 86.9949 90) (hide yes) (show_name no) (do_not_autoplace no) (effects (font (size 1.27 1.27)) (justify left)))
  (property "Value" "RS_TX" (at 114.3 89.5349 90) (show_name no) (do_not_autoplace no) (effects (font (size 1.27 1.27)) (justify left)))
  (property "Footprint" "Connector_PinHeader_2.54mm:PinHeader_1x01_P2.54mm_Vertical" (at 113.03 87.63 0) (hide yes) (show_name no) (do_not_autoplace no) (effects (font (size 1.27 1.27))))
  (property "Datasheet" "" (at 113.03 87.63 0) (hide yes) (show_name no) (do_not_autoplace no) (effects (font (size 1.27 1.27))))
  (property "Description" "Generic connector, single row, 01x01, script generated" (at 113.03 87.63 0) (hide yes) (show_name no) (do_not_autoplace no) (effects (font (size 1.27 1.27))))
  (pin "1"))
 (symbol
  (lib_id "Device:R")
  (at 182.88 80.01 0)
  (unit 1)
  (body_style 1)
  (exclude_from_sim no)
  (in_bom yes)
  (on_board yes)
  (in_pos_files yes)
  (dnp no)
  (property "Reference" "R903" (at 185.42 78.7399 0) (hide yes) (show_name no) (do_not_autoplace no) (effects (font (size 1.27 1.27)) (justify left)))
  (property "Value" "4K7" (at 185.42 79.502 0) (show_name no) (do_not_autoplace no) (effects (font (size 1.27 1.27)) (justify left)))
  (property "Footprint" "AP_Library:R-0207-10" (at 181.102 80.01 90) (hide yes) (show_name no) (do_not_autoplace no) (effects (font (size 1.27 1.27))))
  (property "Datasheet" "" (at 182.88 80.01 0) (hide yes) (show_name no) (do_not_autoplace no) (effects (font (size 1.27 1.27))))
  (property "Description" "Resistor" (at 182.88 80.01 0) (hide yes) (show_name no) (do_not_autoplace no) (effects (font (size 1.27 1.27))))
  (pin "2")
  (pin "1"))
 (symbol
  (lib_id "Device:R")
  (at 205.74 92.71 0)
  (unit 1)
  (body_style 1)
  (exclude_from_sim no)
  (in_bom yes)
  (on_board yes)
  (in_pos_files yes)
  (dnp no)
  (property "Reference" "R905" (at 208.28 91.4399 0) (hide yes) (show_name no) (do_not_autoplace no) (effects (font (size 1.27 1.27)) (justify left)))
  (property "Value" "10K" (at 208.28 92.202 0) (show_name no) (do_not_autoplace no) (effects (font (size 1.27 1.27)) (justify left)))
  (property "Footprint" "AP_Library:R-0207-10" (at 203.962 92.71 90) (hide yes) (show_name no) (do_not_autoplace no) (effects (font (size 1.27 1.27))))
  (property "Datasheet" "" (at 205.74 92.71 0) (hide yes) (show_name no) (do_not_autoplace no) (effects (font (size 1.27 1.27))))
  (property "Description" "Resistor" (at 205.74 92.71 0) (hide yes) (show_name no) (do_not_autoplace no) (effects (font (size 1.27 1.27))))
  (pin "2")
  (pin "1"))
 (symbol
  (lib_id "Connector:Conn_01x01_Pin")
  (at 219.71 87.63 270)
  (unit 1)
  (body_style 1)
  (exclude_from_sim no)
  (in_bom yes)
  (on_board yes)
  (in_pos_files yes)
  (dnp no)
  (fields_autoplaced yes)
  (property "Reference" "J903" (at 220.98 86.9949 90) (hide yes) (show_name no) (do_not_autoplace no) (effects (font (size 1.27 1.27)) (justify left)))
  (property "Value" "RS_RX" (at 220.98 88.2649 90) (show_name no) (do_not_autoplace no) (effects (font (size 1.27 1.27)) (justify left)))
  (property "Footprint" "Connector_PinHeader_2.54mm:PinHeader_1x01_P2.54mm_Vertical" (at 219.71 87.63 0) (hide yes) (show_name no) (do_not_autoplace no) (effects (font (size 1.27 1.27))))
  (property "Datasheet" "" (at 219.71 87.63 0) (hide yes) (show_name no) (do_not_autoplace no) (effects (font (size 1.27 1.27))))
  (property "Description" "Generic connector, single row, 01x01, script generated" (at 219.71 87.63 0) (hide yes) (show_name no) (do_not_autoplace no) (effects (font (size 1.27 1.27))))
  (pin "1"))
 (symbol
  (lib_id "AP_Library:Conn_01x02_Green_3.81_mc")
  (at 124.46 60.96 0)
  (unit 1)
  (body_style 1)
  (exclude_from_sim no)
  (in_bom yes)
  (on_board yes)
  (in_pos_files yes)
  (dnp no)
  (property "Reference" "J901" (at 120.65 55.88 0) (show_name no) (do_not_autoplace no) (effects (font (size 1.27 1.27))))
  (property "Value" "RS-Bus" (at 120.904 68.072 0) (show_name no) (do_not_autoplace no) (effects (font (size 1.27 1.27))))
  (property "Footprint" "Connector_Phoenix_MC:PhoenixContact_MC_1,5_2-G-3.81_1x02_P3.81mm_Horizontal" (at 119.38 63.5 0) (hide yes) (show_name no) (do_not_autoplace no) (effects (font (size 1.27 1.27))))
  (property "Datasheet" "" (at 119.38 63.5 0) (hide yes) (show_name no) (do_not_autoplace no) (effects (font (size 1.27 1.27))))
  (property "Description" "Phoenix, 3.81, Green, Pins: 2" (at 119.888 53.848 0) (hide yes) (show_name no) (do_not_autoplace no) (effects (font (size 1.27 1.27))))
  (pin "1")
  (pin "2"))
 (symbol
  (lib_id "Transistor_FET:IRLZ44N")
  (at 129.54 97.79 0)
  (unit 1)
  (body_style 1)
  (exclude_from_sim no)
  (in_bom yes)
  (on_board yes)
  (in_pos_files yes)
  (dnp no)
  (fields_autoplaced yes)
  (property "Reference" "Q902" (at 135.89 96.5199 0) (show_name no) (do_not_autoplace no) (effects (font (size 1.27 1.27)) (justify left)))
  (property "Value" "IRLZ44N" (at 135.89 99.0599 0) (show_name no) (do_not_autoplace no) (effects (font (size 1.27 1.27)) (justify left)))
  (property "Footprint" "Package_TO_SOT_THT:TO-220-3_Vertical" (at 134.62 99.695 0) (hide yes) (show_name no) (do_not_autoplace no) (effects (font (size 1.27 1.27)
    (italic yes)) (justify left)))
  (property "Datasheet" "http://www.irf.com/product-info/datasheets/data/irlz44n.pdf" (at 134.62 101.6 0) (hide yes) (show_name no) (do_not_autoplace no) (effects (font (size 1.27 1.27)) (justify left)))
  (property "Description" "47A Id, 55V Vds, 22mOhm Rds Single N-Channel HEXFET Power MOSFET, TO-220AB" (at 129.54 97.79 0) (hide yes) (show_name no) (do_not_autoplace no) (effects (font (size 1.27 1.27))))
  (pin "1")
  (pin "2")
  (pin "3"))
 (symbol
  (lib_id "Device:R")
  (at 160.02 64.77 0)
  (unit 1)
  (body_style 1)
  (exclude_from_sim no)
  (in_bom yes)
  (on_board yes)
  (in_pos_files yes)
  (dnp no)
  (property "Reference" "R901" (at 162.56 63.4999 0) (hide yes) (show_name no) (do_not_autoplace no) (effects (font (size 1.27 1.27)) (justify left)))
  (property "Value" "10K" (at 162.56 64.262 0) (show_name no) (do_not_autoplace no) (effects (font (size 1.27 1.27)) (justify left)))
  (property "Footprint" "AP_Library:R-0207-10" (at 158.242 64.77 90) (hide yes) (show_name no) (do_not_autoplace no) (effects (font (size 1.27 1.27))))
  (property "Datasheet" "" (at 160.02 64.77 0) (hide yes) (show_name no) (do_not_autoplace no) (effects (font (size 1.27 1.27))))
  (property "Description" "Resistor" (at 160.02 64.77 0) (hide yes) (show_name no) (do_not_autoplace no) (effects (font (size 1.27 1.27))))
  (pin "2")
  (pin "1"))
 (symbol
  (lib_id "Transistor_BJT:BC557")
  (at 162.56 76.2 180)
  (unit 1)
  (body_style 1)
  (exclude_from_sim no)
  (in_bom yes)
  (on_board yes)
  (in_pos_files yes)
  (dnp no)
  (property "Reference" "Q901" (at 157.48 77.4701 0) (show_name no) (do_not_autoplace no) (effects (font (size 1.27 1.27)) (justify left)))
  (property "Value" "BC557" (at 157.48 74.9301 0) (show_name no) (do_not_autoplace no) (effects (font (size 1.27 1.27)) (justify left)))
  (property "Footprint" "AP_Library:TO-92_BC5xx_HandSolder" (at 157.48 74.295 0) (hide yes) (show_name no) (do_not_autoplace no) (effects (font (size 1.27 1.27)
    (italic yes)) (justify left)))
  (property "Datasheet" "https://www.onsemi.com/pub/Collateral/BC556BTA-D.pdf" (at 162.56 76.2 0) (hide yes) (show_name no) (do_not_autoplace no) (effects (font (size 1.27 1.27)) (justify left)))
  (property "Description" "0.1A Ic, 45V Vce, PNP Small Signal Transistor, TO-92" (at 162.56 76.2 0) (hide yes) (show_name no) (do_not_autoplace no) (effects (font (size 1.27 1.27))))
  (property "Sim.Device" "PNP" (at 162.56 76.2 0) (hide yes) (show_name no) (do_not_autoplace no) (effects (font (size 1.27 1.27))))
  (property "Sim.Pins" "1=C 2=B 3=E" (at 162.56 76.2 0) (hide yes) (show_name no) (do_not_autoplace no) (effects (font (size 1.27 1.27))))
  (pin "1")
  (pin "2")
  (pin "3")))
